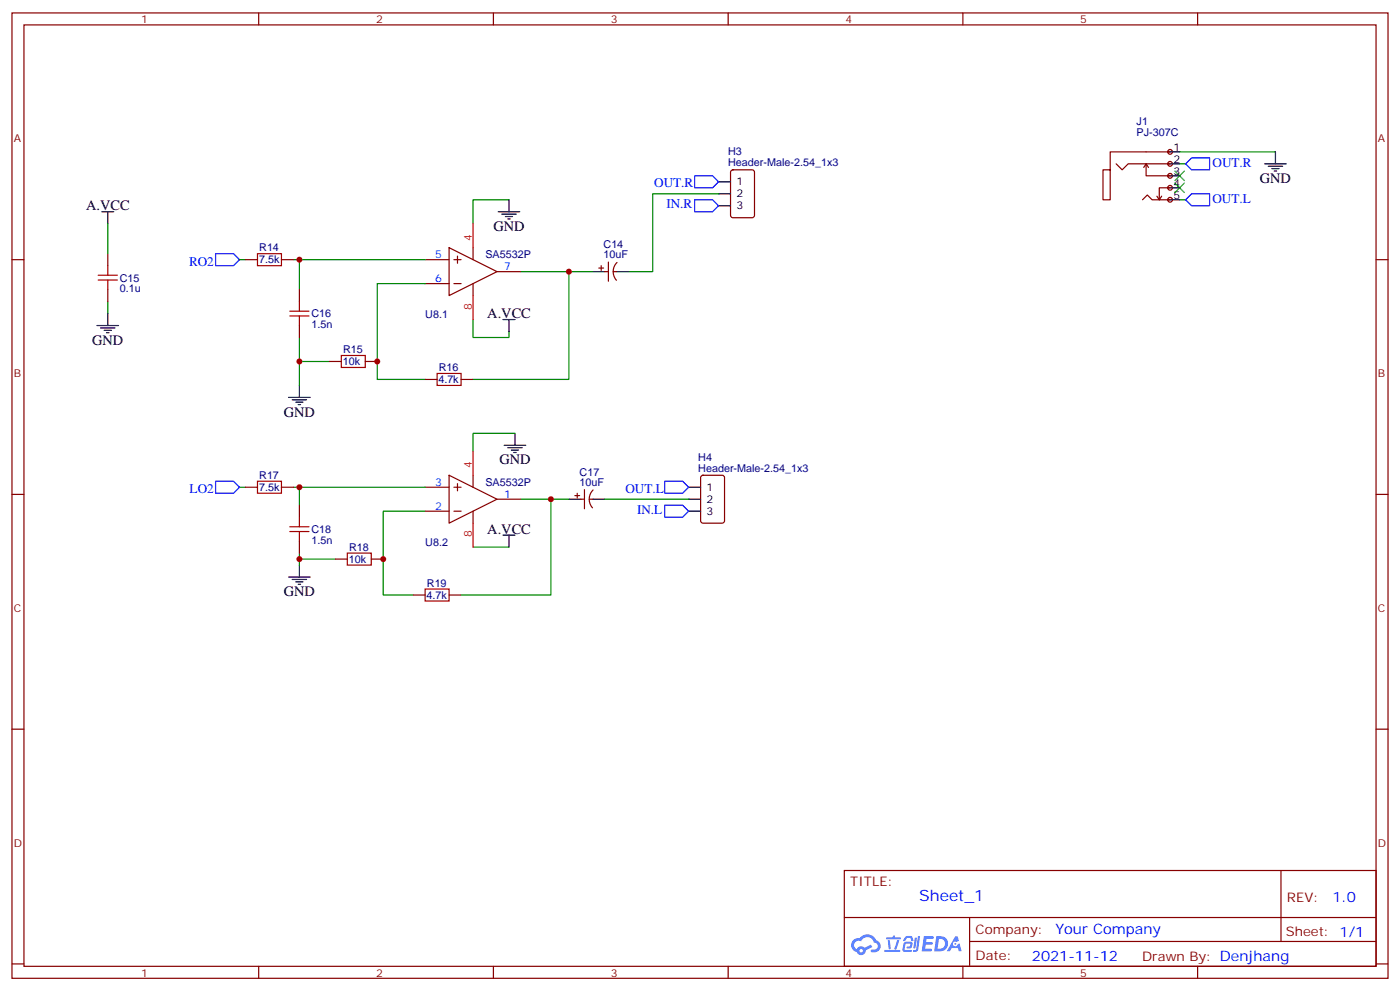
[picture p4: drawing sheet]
<svg xmlns="http://www.w3.org/2000/svg" width="412mm" height="292mm" viewBox="0 0 412 292" stroke-linecap="round" stroke-linejoin="round" font-family="sans-serif">
<g fill="none" stroke="#870000" stroke-width=".35">
<path d="M3.5 3.8h405.4v284.3h-405.4zM7.1 7.3h398.2v277.3h-398.2zM76.2 3.8v3.5M145.3 3.8v3.5M214.5 3.8v3.5M283.6 3.8v3.5M352.8 3.8v3.5M3.5 76.5h3.6M405.3 76.5h3.6M3.5 145.6h3.6M405.3 145.6h3.6M3.5 214.8h3.6"/>
<path d="M405.3 214.8h3.6M248.7 256.4h156.6v28.2h-156.6zM377.3 256.4v20.9M248.7 270.2h156.5M285.6 277.3h119.6M285.6 270.2v14.2M3.5 283.9h3.6M76.2 284.6v3.5M145.3 284.6v3.5M214.5 284.6v3.5M283.6 284.6v3.5M352.8 284.6v3.5"/>
<path d="M405.3 283.9h3.6"/>
</g>
<g fill="#5487ff">
<path d="M272.1 275.7h2.6l.3 .2-.1 .6h-2l-.1 1h1.6l.4 .4-.4 .4h-1.7l-.2 1.1 1.8 .1 .3 .3-.2 .4h-2.9z"/>
<path d="M281.4 275.8h.7l.4 1.3-.7 .3a.74 .74 0 0 0-1.1 .3 .74 .74 0 0 0 .5 1.1 .74 .74 0 0 0 .9-.7l.5-.3 .7 2.4h-.9l-.2-1h-1.9l-.5 1h-.9z"/>
<path d="M269.5 276.2h.6l-.4 2.9a.31 .31 0 0 1-.3 .3 .31 .31 0 0 1-.3-.3z"/>
<path d="M270.4 275.7h.6l-.5 4a.89 .89 0 0 1-.7 .7 .89 .89 0 0 1-.9-.3l1-.5z"/>
<path d="M266.8 275.9l.6-.2 1.2 .1 .5 1.3-.6 .1-.4-.9-1 .1a.95 .95 0 0 1-1 .8l-.1-.2z"/>
<path d="M266.4 277.6l1.8-.2a1.04 1.04 0 0 1 .6 1.1 1.04 1.04 0 0 1-.8 .9h-.7a.29 .29 0 0 1-.3-.4 .29 .29 0 0 1 .3-.2h.7l.2-.8h-1.4l-.4 1.8h1.9a.29 .29 0 0 1 .3 .3 .29 .29 0 0 1-.3 .3h-2l-.4-.3 .2-2.1z"/>
<path d="M260.5 279.8h4.4a.3 .3 0 0 1 .3 .3 .3 .3 0 0 1-.3 .3h-4.3z"/>
<path d="M264.3 276.9h.6l-.5 1.6a1.02 1.02 0 0 1-.7 1.2l-.2-.3z"/>
<path d="M261.5 276.9h.6l.3 2.4-.3 .3-.3-.2z"/>
<path d="M261.1 276.1h1.9l.2-.5h.5l-.1 .5h1.5a.29 .29 0 0 1 .3 .3 .29 .29 0 0 1-.3 .3h-3.9z"/>
<path d="M275.8 275.7l-.6 4.5h1.4a2.27 2.27 0 0 0 2.7-2.3 2.27 2.27 0 0 0-2.7-2.2zM276.6 276.5a1.5 1.5 0 0 1 1.8 1.6 1.5 1.5 0 0 1-1.9 1.3h-.3z"/>
<path d="M251.4 276.9a2.09 2.09 0 0 0 1 3.5 1.37 1.37 0 0 0 1.5 .9 1.37 1.37 0 0 0 1.1-1.4l2-1-.5-.7-1.8 1a1.4 1.4 0 0 0-2.3 .4 1.32 1.32 0 0 1-.6-1.9 1.32 1.32 0 0 1 1.9-.4 2.02 2.02 0 0 1 2-1.3 2.02 2.02 0 0 1 1.8 1.6 1.09 1.09 0 0 1 1.1 1.4 1.09 1.09 0 0 1-1.6 .7 .41 .41 0 0 0-.5 .3 .41 .41 0 0 0 .4 .5 1.89 1.89 0 0 0 2.4-1.2 1.89 1.89 0 0 0-1.2-2.4 2.98 2.98 0 0 0-5-.6l-1 .1zM253.2 280a.52 .52 0 0 1 1 0 .52 .52 0 0 1-1 0z"/>
<circle cx="281.4" cy="278" r=".28"/>
</g>
<path d="M204.6 51.8h5.3l1.8 1.8-1.8 1.7h-5.3zM204.6 58.8h5.3l1.8 1.8-1.8 1.8h-5.3zM349.2 58.8l1.8-1.7h5.3v3.5h-5.3zM349.2 48.3l1.8-1.8h5.3v3.5h-5.3zM63.5 74.7h5.3l1.8 1.8-1.8 1.7h-5.3zM63.5 141.7h5.3l1.8 1.8-1.8 1.8h-5.3zM195.8 141.7h5.3l1.7 1.8-1.7 1.8h-5.3zM195.8 148.8h5.3l1.7 1.8-1.7 1.7h-5.3z" fill="none" stroke="#00f" stroke-width=".35"/>
<g fill="none" stroke="#008700" stroke-width=".35">
<path d="M149.9 58.8h-10.6v7.1M211.7 57.1h-19.4v22.9h-7.1M347.5 44.7h28.2M347.5 58.8h1.7M347.5 48.3h1.7M31.7 65.9v8.8M70.6 76.5h1.7M86.4 76.5h38.8M88.2 76.5v8.8M31.7 88.8v3.6M88.2 99.4v14.1M125.2 83.5h-14.1v28.3h14.1"/>
<path d="M139.3 94.1v5.3h10.6v-1.8M153.5 80h14.1v31.8h-28.3M167.6 80h7M88.2 106.5h8.8M151.7 127.6h-12.4v5.3M70.6 143.5h1.7M86.4 143.5h38.8M88.2 143.5v5.3M125.2 150.6h-12.3v24.7h8.8M153.5 147h8.8v28.3h-26.5M162.3 147h5.3M178.2 147h24.6"/>
<path d="M88.2 162.9v3.5M88.2 164.7h10.6M139.3 161.1h10.6"/>
</g>
<g fill="none" stroke="#000" stroke-width=".35">
<path d="M149.9 58.8v3.6M211.7 53.6h3.5M211.7 57.1h3.5M372.5 48.3h6.4M373.6 49h4.2M374.6 49.7h2.2M375.4 50.4h.7M375.7 44.7v3.6M30 62.4h3.5M31.7 62.4v3.5M146.8 62.4h6.3M147.8 63.1h4.2"/>
<path d="M148.9 63.8h2.1M149.6 64.5h.7M211.7 60.6h3.5M28.6 95.9h6.3M29.6 96.6h4.3M30.7 97.3h2.1M31.4 98h.7M31.7 92.4v3.5M148.2 94.1h3.5M149.9 94.1v3.5M174.6 80h3.6M181.7 80h3.5"/>
<path d="M85 117.1h6.4M86.1 117.8h4.2M87.1 118.5h2.2M87.8 119.2h.7M88.2 113.5v3.6M148.5 131.2h6.4M149.6 131.9h4.2M150.6 132.6h2.2M151.3 133.3h.7M151.7 127.6v3.6M148.2 157.6h3.5M149.9 157.6v3.5"/>
<path d="M167.6 147h3.5M174.6 147h3.6M202.8 150.6h3.6M202.8 143.5h3.6M202.8 147h3.6M85 170h6.4M86.1 170.7h4.2M87.1 171.4h2.2M87.8 172.1h.7M88.2 166.4v3.6"/>
</g>
<g fill="none" stroke="#870000" stroke-width=".35">
<path d="M215.4 50.2l.5-.2h5.6l.7 .5v12.9l-.4 .7h-5.9l-.7-.4v-13zM31.7 74.7v3.5M72.3 76.5h3.5M82.9 76.5h3.5M125.2 76.5h7.1M132.3 73l14.1 7-14.1 7.1zM133.7 76.5h2.1M134.8 75.4v2.1M139.3 73v3.5M176.4 79h1.4M177.1 78.2v1.5M179.2 77.2v5.6"/>
<path d="M181.8 77.3a3.8 3.8 0 0 0-.2 5.2M31.7 85.3v3.5M88.2 85.3v3.5M88.2 95.9v3.5M125.2 83.5h7.1M133.7 83.5h2.1M139.3 83.5v3.6M146.4 80h7.1M178.2 80h1M180.6 80h1.1M97 106.5h3.5M107.6 106.5h3.5"/>
<path d="M125.2 111.8h3.6M135.8 111.8h3.5M132.3 140l14.1 7-14.1 7.1zM139.3 140v3.5M72.3 143.5h3.5M82.9 143.5h3.5M88.2 148.8v3.5M88.2 159.4v3.5M125.2 150.6h7.1M125.2 143.5h7.1M133.7 150.6h2.1M133.7 143.5h2.1"/>
<path d="M134.8 142.5v2.1M139.3 150.6v3.5M146.4 147h7.1M169.3 146h1.4M170 145.3v1.4M171.1 147h1.1M172.2 144.2v5.7M173.6 147h1M174.7 144.3a3.8 3.8 0 0 0-.2 5.3M206.6 140.2l.5-.2h5.6l.7 .4v13l-.4 .6-5.9 .1-.7-.5v-12.9zM98.8 164.7h3.5M109.4 164.7h3.5"/>
<path d="M121.7 175.3h3.5M132.3 175.3h3.5"/>
</g>
<path d="M139.3 65.9v7.1M139.3 87.1v7M139.3 132.9v7.1M139.3 154.1v7" fill="none" stroke="#f00" stroke-width=".35"/>
<g fill="none" stroke="#a10000" stroke-width=".35">
<path d="M31.7 78.2v2.9M75.8 74.7h7.1v3.5h-7.1zM28.9 82.5h5.7M28.9 81.1h5.7M31.7 82.5v2.8M85.4 91.7h5.6M85.4 93.1h5.6M88.2 88.8v2.9M88.2 93.1v2.8M100.5 104.7h7.1v3.5h-7.1zM128.8 110h7v3.5h-7zM75.8 141.7h7.1v3.6h-7.1z"/>
<path d="M85.4 155.2h5.6M85.4 156.6h5.6M88.2 152.3v2.9M88.2 156.6v2.8M102.3 162.9h7.1v3.5h-7.1zM125.2 173.5h7.1v3.5h-7.1z"/>
</g>
<path d="M346.1 53.9l2.8 2.8M346.1 50.4l2.8 2.8M348.9 53.9l-2.8 2.8M348.9 50.4l-2.8 2.8" fill="none" stroke="#3c3" stroke-width=".35"/>
<g fill="#f0f0f0" stroke="#870000" stroke-width=".35">
<circle cx="344.7" cy="58.8" r=".71"/>
<circle cx="344.7" cy="55.3" r=".71"/>
<circle cx="344.7" cy="51.8" r=".71"/>
<circle cx="344.7" cy="48.3" r=".71"/>
<circle cx="344.7" cy="44.7" r=".71"/>
</g>
<path d="M344 44.7h3.5M344 48.3h3.5M344 51.8h3.5M344 55.3h3.5M344 58.8h3.5" fill="none" stroke="#000" stroke-width=".35"/>
<path d="M328.8 48.3l1.8 1.7 1.7-1.7h12.4M336.5 58.8l1.5-1.4 1.4 1.4h5.3M337.6 48.3v3.5h7.1M337.6 48.3l-.7 1M337.6 48.3l.7 1M340.8 57.8l.7 1M342.2 57.8l-.7 1M344.7 55.3h-3.2v3.5M344.7 44.7h-17.7v5.3h-2.1v8.8h2.1v-8.8" fill="none" stroke="#870000" stroke-width=".35"/>
<g fill="#c00">
<circle cx="88.2" cy="76.5" r=".88"/>
<circle cx="88.2" cy="143.5" r=".88"/>
<circle cx="88.2" cy="164.7" r=".88"/>
<circle cx="88.2" cy="106.5" r=".88"/>
<circle cx="162.3" cy="147" r=".88"/>
<circle cx="167.6" cy="80" r=".88"/>
<circle cx="111.1" cy="106.5" r=".88"/>
<circle cx="112.9" cy="164.7" r=".88"/>
</g>
<text font-size="4.6" fill="#00f" x="270.8" y="265.4">Sheet_1</text>
<g font-size="4.2">
<text x="371.1" y="53.9">GND</text>
<text x="25.4" y="62">A.VCC</text>
<text x="145.3" y="68">GND</text>
<text x="143.6" y="93.7">A.VCC</text>
<text x="27.2" y="101.5">GND</text>
<text x="83.6" y="122.7">GND</text>
<text x="147.1" y="136.8">GND</text>
<text x="143.6" y="157.2">A.VCC</text>
<text x="83.6" y="175.6">GND</text>
</g>
<g font-size="4.2" fill="#00f">
<text x="392.5" y="265.7">1.0</text>
<text x="310.9" y="275.2">Your Company</text>
<text x="304" y="283">2021-11-12</text>
</g>
<g font-size="3.9" fill="#00f">
<text x="357.2" y="49.1">OUT.R</text>
<text x="192.7" y="55.2">OUT.R</text>
<text x="357.1" y="59.7">OUT.L</text>
<text x="196.3" y="61.3">IN.R</text>
<text x="55.7" y="78.2">RO2</text>
<text x="55.9" y="145.3">LO2</text>
<text x="184.2" y="145.3">OUT.L</text>
<text x="187.7" y="151.3">IN.L</text>
</g>
<g font-size="3.9" fill="#800">
<text x="250.5" y="261">TITLE:</text>
<text x="379.1" y="265.7">REV:</text>
<text x="287.4" y="275.2">Company:</text>
<text x="378.7" y="275.8">Sheet: 1/1</text>
<text x="287.4" y="282.9">Date:</text>
<text x="336.4" y="282.9">Drawn By: Denjhang</text>
</g>
<g font-size="3.2" fill="#800">
<text x="41.6" y="6.8">1</text>
<text x="110.8" y="6.8">2</text>
<text x="179.9" y="6.8">3</text>
<text x="249.1" y="6.8">4</text>
<text x="318.2" y="6.8">5</text>
<text x="4.1" y="41.9">A</text>
<text x="405.9" y="41.9">A</text>
<text x="4.1" y="111.1">B</text>
<text x="405.9" y="111.1">B</text>
<text x="4.1" y="180.2">C</text>
<text x="405.9" y="180.2">C</text>
<text x="4.1" y="249.3">D</text>
<text x="405.9" y="249.3">D</text>
<text x="41.6" y="287.6">1</text>
<text x="110.8" y="287.6">2</text>
<text x="179.9" y="287.6">3</text>
<text x="249.1" y="287.6">4</text>
<text x="318.2" y="287.6">5</text>
</g>
<g font-size="3.2" fill="#000080">
<text x="334.8" y="40">PJ-307C</text>
<text x="334.8" y="36.8">J1</text>
<text x="214.5" y="45.7">H3</text>
<text x="214.5" y="49">Header-Male-2.54_1x3</text>
<text x="76.3" y="77.6">7.5k</text>
<text x="76.4" y="74.1">R14</text>
<text x="143" y="76">SA5532P</text>
<text x="177.8" y="76.1">10uF</text>
<text x="177.8" y="73.2">C14</text>
<text x="35.3" y="83">C15</text>
<text x="35.3" y="86.1">0.1u</text>
<text x="91.7" y="93.5">C16</text>
<text x="125.3" y="93.7">U8.1</text>
<text x="91.7" y="96.7">1.5n</text>
<text x="101" y="107.6">10k</text>
<text x="101.1" y="104.1">R15</text>
<text x="129.1" y="112.9">4.7k</text>
<text x="129.3" y="109.3">R16</text>
<text x="205.7" y="135.7">H4</text>
<text x="76.4" y="141.1">R17</text>
<text x="143" y="143.1">SA5532P</text>
<text x="170.7" y="143.2">10uF</text>
<text x="170.7" y="140.2">C17</text>
<text x="205.7" y="138.9">Header-Male-2.54_1x3</text>
<text x="76.3" y="144.6">7.5k</text>
<text x="91.7" y="160.2">1.5n</text>
<text x="91.7" y="157">C18</text>
<text x="125.3" y="160.7">U8.2</text>
<text x="102.8" y="165.8">10k</text>
<text x="102.8" y="162.3">R18</text>
<text x="125.7" y="172.8">R19</text>
<text x="125.6" y="176.4">4.7k</text>
</g>
<g font-size="3.2">
<text x="345.7" y="44.4">1</text>
<text x="345.7" y="47.9">2</text>
<text x="345.7" y="51.4">3</text>
<text x="217" y="54.6">1</text>
<text x="217" y="58.1">2</text>
<text x="345.7" y="55">4</text>
<text x="345.7" y="58.5">5</text>
<text x="217" y="61.7">3</text>
<text x="208.1" y="144.6">1</text>
<text x="208.1" y="148.1">2</text>
<text x="208.1" y="151.6">3</text>
</g>
<g font-size="3.2" fill="#f00">
<text x="139" y="70.8" transform="rotate(-90 139 70.8)">4</text>
<text x="139" y="91.2" transform="rotate(-90 139 91.2)">8</text>
<text x="139" y="137.9" transform="rotate(-90 139 137.9)">4</text>
<text x="139" y="158.2" transform="rotate(-90 139 158.2)">8</text>
</g>
<g font-size="3.2" fill="#00f">
<text x="128.2" y="76.1">5</text>
<text x="128.2" y="83.2">6</text>
<text x="148.5" y="79.7">7</text>
<text x="128.2" y="143.2">3</text>
<text x="148.5" y="146.7">1</text>
<text x="128.2" y="150.2">2</text>
</g>
</svg>
